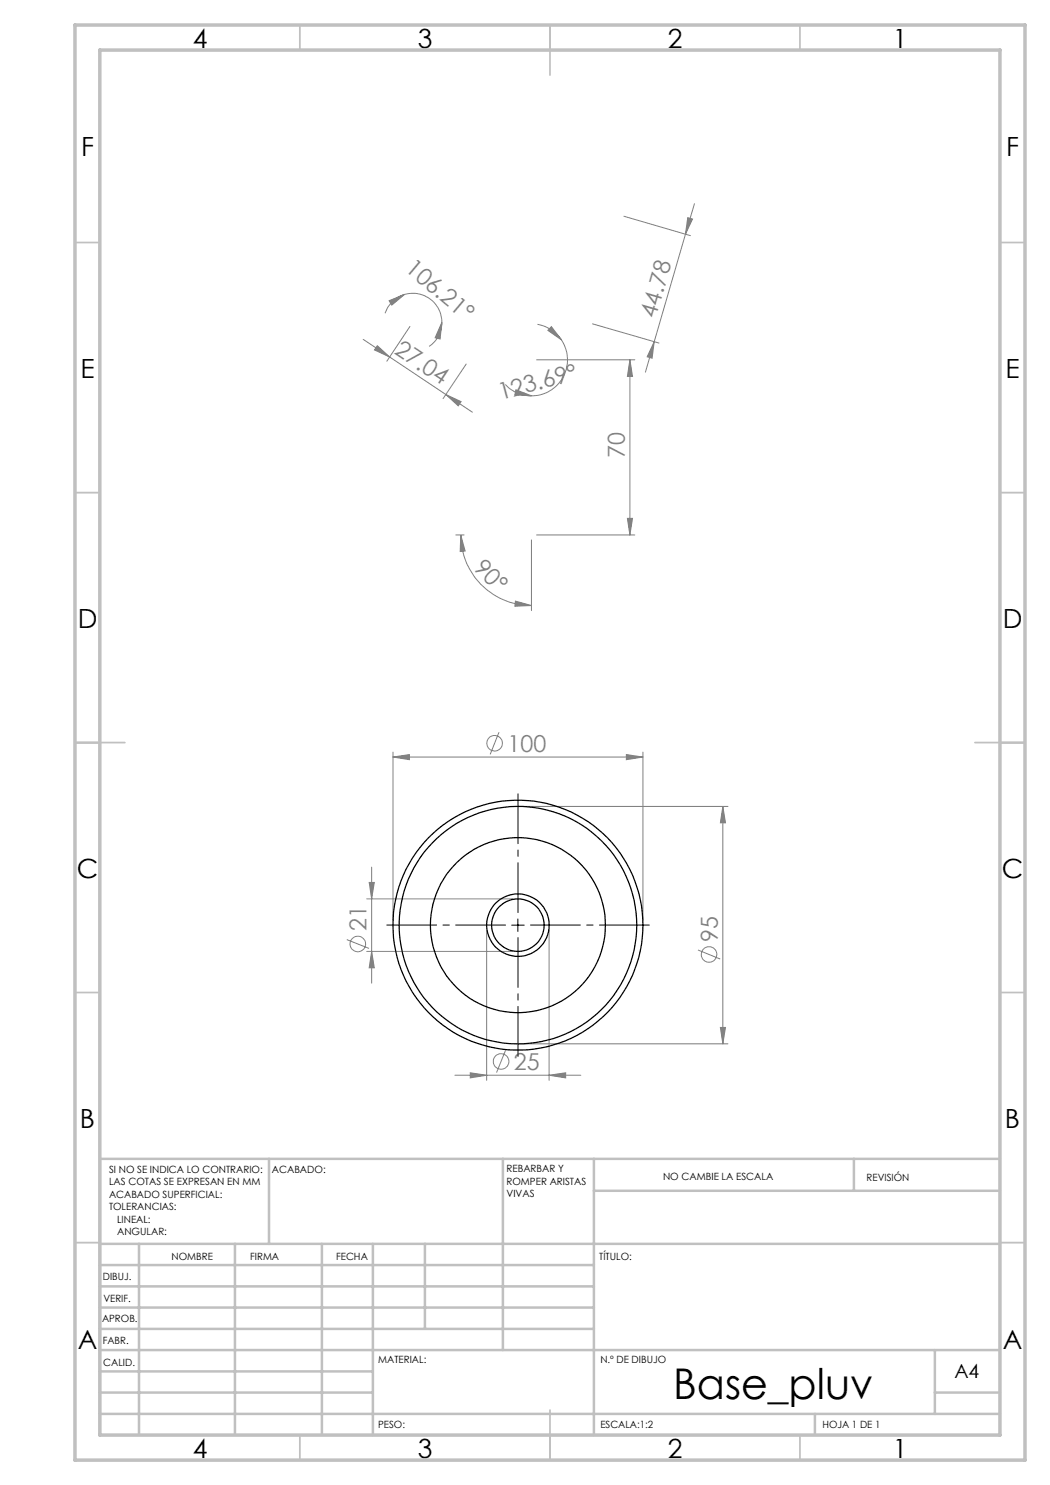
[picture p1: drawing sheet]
<svg xmlns="http://www.w3.org/2000/svg" width="210mm" height="297mm" viewBox="0 0 210 297" stroke-linecap="round" stroke-linejoin="round" font-family="sans-serif">
<g fill="none" stroke="#808080" stroke-width=".2">
<path d="M80.9 58.9a5.8 5.8 0 0 1 7.5 5.6M80.9 58.9a5.8 5.8 0 0 0-3.9 3.7M124.8 43.2l13.3 3.9M137.1 46.8l-6.3 21.5M137.5 43.5l1 .3-1.4 3zM138.9 40.7l-1.8 6.1M72.6 67.9l21.9 14.5M75.5 69.1l2.4 2.3-3-1.4zM77.8 60.1l3.1-1.2-2.5 2.1zM82 65.3l-4.6 6.9M88.4 64.5l-.4 3.3-1-.2zM88.4 64.5a5.8 5.8 0 0 1-2.6 4.8"/>
<path d="M89.2 78.9l3 1.4-.5 .9zM93.2 72.8l-4.6 6.9M101.1 76.9a7.1 7.1 0 0 0 5.2 2.3M103.2 78l3.1 1.2-3.3-.2zM107.3 72h19.7M107.5 64.9a7.1 7.1 0 0 1 4.8 3.1M110.3 65.3l2 2.7-2.7-1.9zM112.3 68a7.2 7.2 0 0 1-6 11.2M118.5 64.8l13.3 3.8M126 72l.5 3.3h-1zM126 72v35M130.8 68.3l-.4 3.3-1-.2z"/>
<path d="M130.8 68.3l-1.7 6.1M91.2 107h1.6M92.1 107l.9 3.2-1 .1zM92.1 107a14.1 14.1 0 0 0 14.2 14.1M106.3 108v14.1M107.3 107h19.7M125.5 103.7h1l-.5 3.3zM103.1 120.2l3.2 .9-3.3 .1zM78.6 151.4l3.3-.5v1zM78.6 150.4v33.6M78.6 151.4h50M99.8 146.4l-1.8 4.5"/>
<path d="M125.3 150.9l3.3 .5-3.3 .5zM128.6 150.4v33.6M73.3 179.8h29.3M73.8 176.5h1.1l-.6 3.3zM74.3 173.4v23.2M104.6 161.3h41M144.6 161.3l.5 3.3h-1zM144.6 161.3v47.5M69.4 187.9l4.4 1.8M73.3 190.3h29.3M74.3 190.3l.6 3.3h-1.1zM97.3 186v30.1"/>
<path d="M109.8 186v30.1M139.6 190l4.4 1.8M91 215h25.2M94.1 214.6l3.2 .4-3.2 .6zM101.1 210.1l-1.8 4.4M104.6 208.8h41M109.8 215l3.3-.4v1zM144.1 205.5h1l-.5 3.3z"/>
<circle cx="98.9" cy="148.6" r="1.55"/>
<circle cx="71.6" cy="188.8" r="1.55"/>
<circle cx="141.8" cy="190.9" r="1.55"/>
<circle cx="100.2" cy="212.3" r="1.55"/>
</g>
<path d="M101.1 185h-23.7M103.6 182.5v-23.7M103.6 187.5v23.8M106.1 185h23.8" fill="none" stroke="#000" stroke-width=".2" stroke-dasharray="15.2 1.3 1.3 1.3" stroke-dashoffset="5.3"/>
<path d="M102.3 185h2.5M103.6 183.8v2.5" fill="none" stroke="#000" stroke-width=".2"/>
<g fill="none" stroke="#c0c0c0" stroke-width=".35">
<path d="M60 5v5M110 5v10M160 5v5M15 48.5h5M200 48.5h5M15 98.5h5M200 98.5h5M15 148.5h10M195 148.5h10M15 198.5h5M200 198.5h5M15 248.5h5"/>
<path d="M200 248.5h5M60 287v5M110 282v10M160 287v5"/>
</g>
<g fill="none" stroke="#c0c0c0" stroke-width=".5">
<path d="M53.8 231.8v17M100.6 231.8v38.2M118.8 231.8v55.2M118.8 238.2h81.2M170.8 231.8v6.4M200 231.8h-180v55.2M20 248.8h180M20 257.3h98.8M20 253h98.8M27.8 248.8v38.2M47 248.8v38.2M64.4 248.8v38.2"/>
<path d="M74.6 248.8v38.2M85 248.8v17M20 265.8h98.8M20 261.5h98.8M20 278.5h54.6M20 274.3h54.6M20 270h180M187 278.5h13M187 270v12.8M20 282.8h180M163 282.8v4.2"/>
</g>
<path d="M15 5h190v287h-190zM20 10h180v277h-180z" fill="none" stroke="#c0c0c0" stroke-width=".7"/>
<g fill="#808080">
<path d="M88.4 64.5l-.4 3.3-1-.2zM77.8 60.1l3.1-1.2-2.5 2.1z"/>
<path d="M78.6 151.4l3.3-.5v1zM125.3 150.9l3.3 .5-3.3 .5zM94.1 214.6l3.2 .4-3.2 .6zM109.8 215l3.3-.4v1z"/>
<path d="M103.2 78l3.1 1.2-3.3-.2zM110.3 65.3l2 2.7-2.7-1.9z"/>
<path d="M130.8 68.3l-.4 3.3-1-.2zM137.5 43.5l1 .3-1.4 3z"/>
<path d="M125.5 103.7h1l-.5 3.3zM126 72l.5 3.3h-1z"/>
<path d="M144.6 161.3l.5 3.3h-1zM144.1 205.5h1l-.5 3.3zM73.8 176.5h1.1l-.6 3.3zM74.3 190.3l.6 3.3h-1.1z"/>
<path d="M92.1 107l.9 3.2-1 .1zM103.1 120.2l3.2 .9-3.3 .1z"/>
<path d="M75.5 69.1l2.4 2.3-3-1.4zM89.2 78.9l3 1.4-.5 .9z"/>
</g>
<g fill="none" stroke="#000" stroke-width=".25">
<circle cx="103.6" cy="185" r="17.5"/>
<circle cx="103.6" cy="185" r="6.2"/>
<circle cx="103.6" cy="185" r="25"/>
<circle cx="103.6" cy="185" r="5.2"/>
<circle cx="103.6" cy="185" r="23.8"/>
</g>
<text font-size="8.5" x="134.6" y="279.7">Base_pluv</text>
<g font-size="5.3">
<text x="38.5" y="9.5">4</text>
<text x="83.5" y="9.5">3</text>
<text x="133.6" y="9.5">2</text>
<text x="178.6" y="9.5">1</text>
<text x="16.2" y="31.3">F</text>
<text x="201.2" y="31.3">F</text>
<text x="16.1" y="75.5">E</text>
<text x="201.1" y="75.5">E</text>
<text x="15.5" y="125.5">D</text>
<text x="200.5" y="125.5">D</text>
<text x="15.4" y="175.5">C</text>
<text x="200.4" y="175.5">C</text>
<text x="16" y="225.5">B</text>
<text x="201" y="225.5">B</text>
<text x="15.5" y="269.8">A</text>
<text x="200.5" y="269.8">A</text>
<text x="38.5" y="291.5">4</text>
<text x="83.5" y="291.5">3</text>
<text x="133.6" y="291.5">2</text>
<text x="178.6" y="291.5">1</text>
</g>
<g font-size="4.7" fill="#808080">
<text x="80.8" y="54" transform="rotate(40 80.8 54)">106.21°</text>
<text x="131.1" y="63.8" transform="rotate(-74 131.1 63.8)">44.78</text>
<text x="78.7" y="70.6" transform="rotate(34 78.7 70.6)">27.04</text>
<text x="100.2" y="80" transform="rotate(-15 100.2 80)">123.69°</text>
<text x="125" y="91.5" transform="rotate(-90 125 91.5)">70</text>
<text x="94.5" y="113.8" transform="rotate(45 94.5 113.8)">90°</text>
<text x="101.5" y="150.3">100</text>
<text x="73.3" y="186.2" transform="rotate(-90 73.3 186.2)">21</text>
<text x="143.5" y="188.3" transform="rotate(-90 143.5 188.3)">95</text>
<text x="102.8" y="214">25</text>
</g>
<text font-size="3.9" x="190.9" y="275.5">A4</text>
<g font-size="2">
<text x="21.8" y="234.6">SI NO SE INDICA LO CONTRARIO:</text>
<text x="21.8" y="237.1">LAS COTAS SE EXPRESAN EN MM</text>
<text x="21.8" y="239.6">ACABADO SUPERFICIAL:</text>
<text x="54.4" y="234.6">ACABADO:</text>
<text x="101.3" y="234.5">REBARBAR Y</text>
<text x="101.3" y="237">ROMPER ARISTAS</text>
<text x="101.3" y="239.5">VIVAS</text>
<text x="132.6" y="236">NO CAMBIE LA ESCALA</text>
<text x="173.3" y="236.2">REVISIÓN</text>
<text x="21.8" y="242.1">TOLERANCIAS:</text>
<text x="23.4" y="244.6">LINEAL:</text>
<text x="23.4" y="247.1">ANGULAR:</text>
<text x="34.3" y="252">NOMBRE</text>
<text x="50" y="251.9">FIRMA</text>
<text x="67.2" y="251.9">FECHA</text>
<text x="119.9" y="251.9">TÍTULO:</text>
<text x="20.6" y="256.1">DIBUJ.</text>
<text x="20.7" y="260.3">VERIF.</text>
<text x="20.4" y="264.4">APROB.</text>
<text x="20.5" y="268.8">FABR.</text>
<text x="20.7" y="273.1">CALID.</text>
<text x="75.6" y="272.5">MATERIAL:</text>
<text x="120.1" y="272.5">N.º DE DIBUJO</text>
<text x="75.6" y="285.5">PESO:</text>
<text x="120.1" y="285.6">ESCALA:1:2</text>
<text x="164.5" y="285.6">HOJA 1 DE 1</text>
</g>
</svg>
